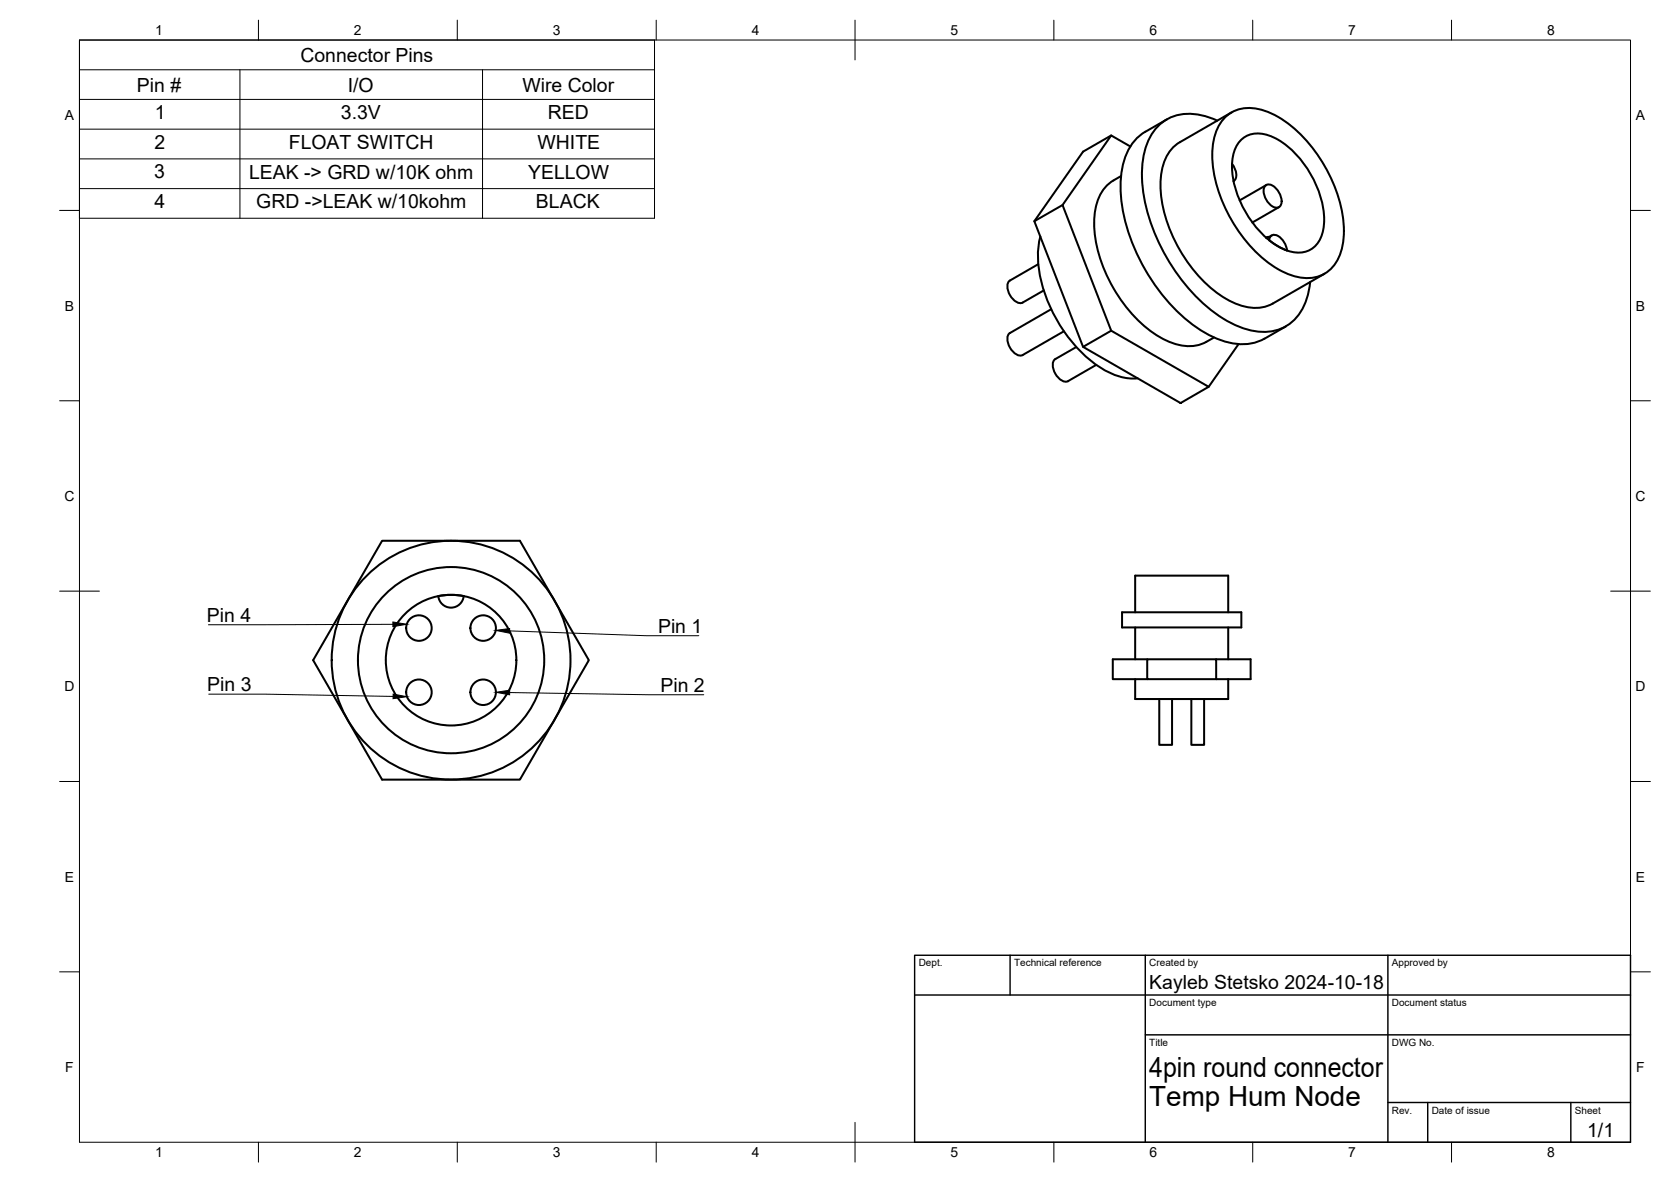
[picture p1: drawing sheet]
<svg xmlns="http://www.w3.org/2000/svg" width="420mm" height="297mm" viewBox="0 0 420 297" stroke-linecap="round" stroke-linejoin="round" font-family="sans-serif">
<!-- layer: Visible -->
<g fill="none" stroke="#000" stroke-width=".51">
<path d="M279.4 34l-7.1 4.1-12.2 17.5 12.2 31.6M284.2 36.8l-4.8-2.8-12.2 17.5 12.2 31.6M288 33.1a13.3 13.3 0 0 0-6 10.1 40.1 40.1 0 0 0 5.9 24.6 40.1 40.1 0 0 0 18.3 17.4 13.3 13.3 0 0 0 11.7-.1l5.4-3.1M293.4 30l-5.4 3.1M296.7 35.7a11 11 0 0 0-4.8 9.1 34.6 34.6 0 0 0 8.2 23.1 24.4 24.4 0 0 0 13.8 9.3 9.3 9.3 0 0 0 6.1-.9l13-7.5M306.1 30.3a13.4 13.4 0 0 0-13.8 .4 15.1 15.1 0 0 0-5.1 11.8 44 44 0 0 0 8.5 25.9 38.3 38.3 0 0 0 15.5 13.5 13 13 0 0 0 13.4-.8 14.3 14.3 0 0 0 4.8-10.2M308.2 29.3a9.4 9.4 0 0 1 10-1.4 30.3 30.3 0 0 1 14.9 13.8 32.4 32.4 0 0 1 4.7 18.1 10.2 10.2 0 0 1-6.4 9.7 13.8 13.8 0 0 1-11.5-2.8 36.9 36.9 0 0 1-15.1-27.7 13.2 13.2 0 0 1 3.4-9.7zM309.7 28.2l-13 7.5M312.3 34.9a6.9 6.9 0 0 1 7.7-.5 24.6 24.6 0 0 1 12 15 14.8 14.8 0 0 1-.2 11 6.2 6.2 0 0 1-7.8 2.7 21.6 21.6 0 0 1-11.6-11.2 20.7 20.7 0 0 1-2.3-13 7.4 7.4 0 0 1 2.2-4zM261.6 59.4a27.1 27.1 0 0 0 2.4 17.7 34.8 34.8 0 0 0 14.6 16.4 13.3 13.3 0 0 0 7.5 1.6M267.2 51.5l-7.1 4.1M281.9 44.2a10.9 10.9 0 0 0-6.7 10.3 34.6 34.6 0 0 0 8.3 23 24.4 24.4 0 0 0 13.7 9.3 9.3 9.3 0 0 0 6.1-.9"/>
<path d="M309.8 41.2a3.6 3.6 0 0 1 .6 4.1l-.2 .2M310.2 45.5h.1M318.2 46.6a2.09 2.09 0 0 1 2.8 .9 3.6 3.6 0 0 1 .8 4.4 2.09 2.09 0 0 1-2.8-.8 3.6 3.6 0 0 1-.8-4.5zM318.4 46.5l-6.7 3.9M319.1 59.5l-.7 .2M319.8 59.2l-1.3 .7M321.6 52.1l-6.7 3.8M261.1 66.4l-7.1 4.1a2.45 2.45 0 0 0-.4 3 3.8 3.8 0 0 0 3.1 2.7l5.7-3.2M264.3 77.7l-10.3 6a2.45 2.45 0 0 0-.4 3 3.8 3.8 0 0 0 3.1 2.7l10.8-6.1M319.1 60.4a1.35 1.35 0 0 1 .8-1.3 1.35 1.35 0 0 1 1.5 .2l.9 .8 .7 1.1 .6 1.8M319.1 60.4l1.9 1.3 2.6 1.3M265.4 90.2a2.45 2.45 0 0 0-.4 3.1 3.8 3.8 0 0 0 3.2 2.6l7.4-4.2"/>
<path d="M270.6 87.2l-5.3 3M272.3 87.2l7.1-4.1 24.5 14.1-7.1 4.1zM305.2 84.8l-1.9 1.1M311.4 86.5l-7.5 10.7M96.1 135.9h34.6l17.4 30-17.4 30h-34.6l-17.4-30zM110.2 149.8a16.1 16.1 0 0 1 6.4 0 3.2 3.2 0 0 1-3.2 2.9 3.2 3.2 0 0 1-3.2-2.9M282.1 153.9h30v3.8h-30zM285.4 153.9v-9.2h23.4v9.2M285.4 157.7v8M308.8 157.7v8M285.4 170.7v5h23.4v-5M288.5 165.7h17.3v5h-17.3z"/>
<path d="M288.5 165.7h-8.7v5h8.7M291.5 175.7v11.5h3.2v-11.5M299.6 175.7v11.5h3.2v-11.5M305.8 165.7h8.7v5h-8.7"/>
<circle cx="105.3" cy="157.8" r="3.2"/>
<circle cx="121.5" cy="157.8" r="3.2"/>
<circle cx="105.3" cy="174" r="3.2"/>
<circle cx="113.4" cy="165.9" r="23.4"/>
<circle cx="113.4" cy="165.9" r="30"/>
<circle cx="113.4" cy="165.9" r="16.4"/>
<circle cx="121.5" cy="174" r="3.2"/>
</g>
<!-- layer: BORDER -->
<g fill="none" stroke="#000" stroke-width=".25">
<path d="M20 10.1h390v276.9h-390zM65 5.1v5M115 5.1v5M165 5.1v5M215 5.1v10M265 5.1v5M315 5.1v5M365 5.1v5M15 52.9h5M410 52.9h5M15 100.7h5M410 100.7h5"/>
<path d="M15 148.6h10M405 148.6h10M15 196.4h5M410 196.4h5M15 244.2h5M410 244.2h5M65 287v5M115 287v5M165 287v5M215 282.1v9.9M265 287v5M315 287v5"/>
<path d="M365 287v5"/>
</g>
<!-- layer: TITLEBLOCK -->
<path d="M230 240.1h180v46.9h-180zM230 250h180M254 240.1v9.9M288 240.1v46.9M349 240.1v46.9M288 260.1h122M349 277.1h61M359 277.1v9.9M395 277.1v9.9" fill="none" stroke="#000" stroke-width=".36"/>
<!-- layer: Leaders -->
<path d="M98.8 156.3l3.5 .6-3.5 .6zM124.6 158.4l3.5-.4v1.1zM98.8 174.4l3.5 .7-3.5 .5zM124.7 174l3.5-.6-.1 1.2z" fill="#000" stroke="#000" stroke-width=".25"/>
<path d="M98.8 156.9l-46.4 .1M128.1 158.5l34.2 1.3h13.4M52.5 174.4h14l32.3 .6M128.2 174l34.7 .6h14.1" fill="none" stroke="#000" stroke-width=".25"/>
<!-- layer: Custom Tables -->
<path d="M20 10.1h144.6v44.7h-144.6zM20 17.5h144.6M60.3 17.5v37.3M121.3 17.5v37.3M20 25h144.6M20 32.5h144.6M20 39.9h144.6M20 47.4h144.6" fill="none" stroke="#000" stroke-width=".25"/>
<g font-size="7">
<text x="289" y="270.6">4pin round connector</text>
<text x="289" y="278.1">Temp Hum Node</text>
</g>
<g font-size="4.9">
<text x="75.5" y="15.5">Connector Pins</text>
<text x="34.4" y="23">Pin #</text>
<text x="87.4" y="23">I/O</text>
<text x="131.3" y="23">Wire Color</text>
<text x="39" y="29.9">1</text>
<text x="85.7" y="29.9">3.3V</text>
<text x="137.7" y="29.9">RED</text>
<text x="38.9" y="37.4">2</text>
<text x="72.6" y="37.4">FLOAT SWITCH</text>
<text x="135.2" y="37.4">WHITE</text>
<text x="38.8" y="44.8">3</text>
<text x="62.6" y="44.9">LEAK -&gt; GRD w/10K ohm</text>
<text x="132.8" y="44.9">YELLOW</text>
<text x="38.9" y="52.3">4</text>
<text x="64.4" y="52.4">GRD -&gt;LEAK w/10kohm</text>
<text x="134.8" y="52.4">BLACK</text>
<text x="52" y="156.3">Pin 4</text>
<text x="165.5" y="159.1">Pin 1</text>
<text x="52.1" y="173.7">Pin 3</text>
<text x="166.1" y="173.9">Pin 2</text>
<text x="289" y="248.5">Kayleb Stetsko 2024-10-18</text>
<text x="399.1" y="285.7">1/1</text>
</g>
<g font-size="3.5">
<text x="39" y="8.8">1</text>
<text x="89" y="8.8">2</text>
<text x="139" y="8.8">3</text>
<text x="189" y="8.8">4</text>
<text x="239" y="8.8">5</text>
<text x="289" y="8.8">6</text>
<text x="339" y="8.8">7</text>
<text x="389" y="8.8">8</text>
<text x="16.3" y="30.2">A</text>
<text x="411.3" y="30.2">A</text>
<text x="16.3" y="78">B</text>
<text x="411.3" y="78">B</text>
<text x="16.2" y="125.9">C</text>
<text x="411.2" y="125.9">C</text>
<text x="16.2" y="173.7">D</text>
<text x="411.2" y="173.7">D</text>
<text x="16.3" y="221.6">E</text>
<text x="411.3" y="221.6">E</text>
<text x="16.4" y="269.4">F</text>
<text x="411.4" y="269.4">F</text>
<text x="39" y="290.8">1</text>
<text x="89" y="290.8">2</text>
<text x="139" y="290.8">3</text>
<text x="189" y="290.8">4</text>
<text x="239" y="290.8">5</text>
<text x="289" y="290.8">6</text>
<text x="339" y="290.8">7</text>
<text x="389" y="290.8">8</text>
</g>
<g font-size="2.5">
<text x="231" y="242.9">Dept.</text>
<text x="255" y="242.9">Technical reference</text>
<text x="289" y="242.9">Created by</text>
<text x="350" y="242.9">Approved by</text>
<text x="289" y="252.8">Document type</text>
<text x="350" y="252.8">Document status</text>
<text x="289" y="262.9">Title</text>
<text x="350" y="262.9">DWG No.</text>
<text x="350" y="279.9">Rev.</text>
<text x="360" y="279.9">Date of issue</text>
<text x="396" y="279.9">Sheet</text>
</g>
</svg>
